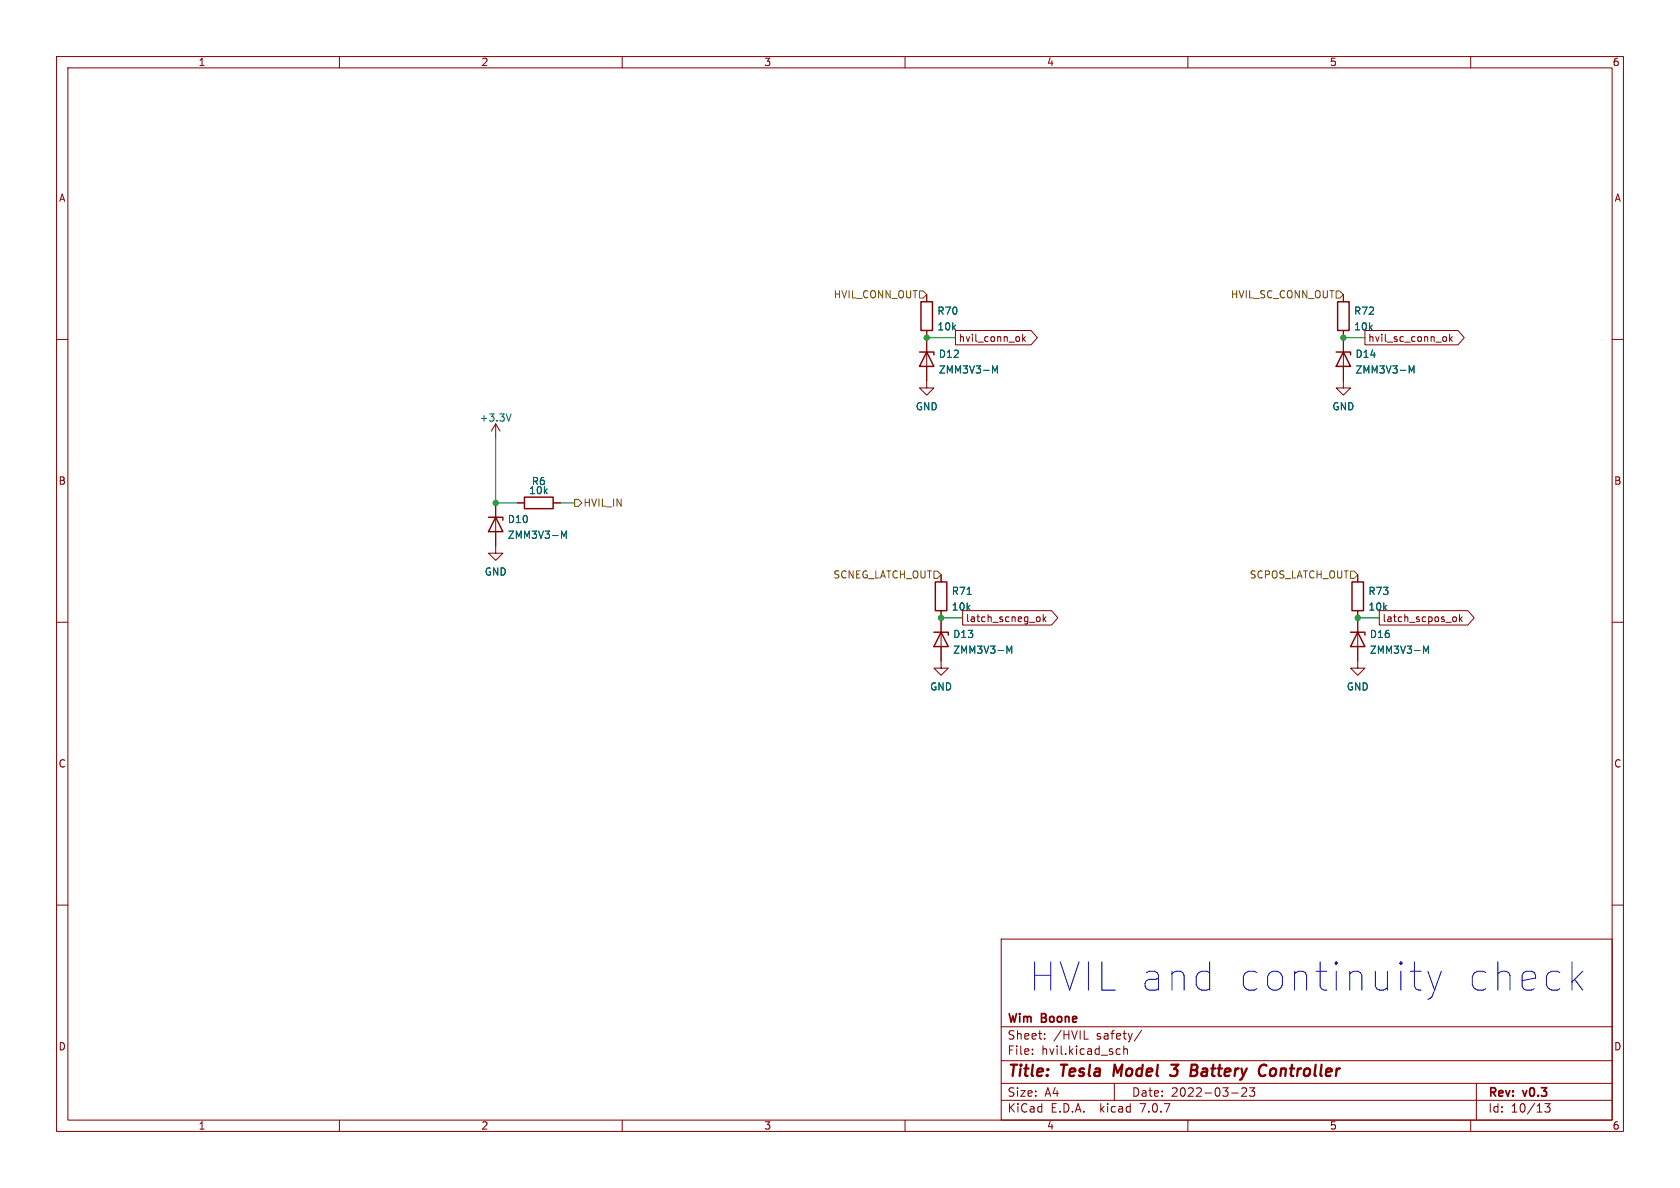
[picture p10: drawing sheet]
<svg xmlns="http://www.w3.org/2000/svg" width="297mm" height="210mm" viewBox="0 0 297 210" stroke-linecap="round" stroke-linejoin="round" font-family="sans-serif">
<g fill="none" stroke="#840000" stroke-width=".18">
<path d="M10 10h277v190h-277zM12 12h273v186h-273zM60 10v2M110 10v2M160 10v2M210 10v2M260 10v2M10 60h2M163.8 58.4v10.2h1.3l-1.3 1.3-1.2-1.3h1.2M163.8 52.1v1.2M168.9 58.4h13.4l1.1 1.3-1.1 1.3h-13.4zM180.8 59.1v1.3"/>
<path d="M180.9 59.9l.4 .5M181.3 59.5l-.5 .5M237.5 58.4v10.2h1.3l-1.3 1.3-1.3-1.3h1.3M237.5 52.1v1.2M241.3 58.4h16.5l1.1 1.3-1.1 1.3h-16.5zM255.3 59.5l.3 .1 .1 .2v.4l-.4 .2M256.3 59.1v1.3M256.4 59.9l.4 .5M256.8 59.5l-.5 .5M285 60h2M87.6 74.9l-.7 1.3M87.6 74.9v2.6"/>
<path d="M87.6 74.9l.8 1.3M87.6 88.9v8.9h1.3l-1.3 1.3-1.2-1.3h1.2M91.4 88.9h1.3M97.8 88.9h1.3M10 110h2M166.4 108v10.1h1.2l-1.2 1.3-1.3-1.3h1.3M166.4 101.6v1.3M170.2 107.9h15.7l1.1 1.3-1.1 1.3h-15.7zM183.5 109l.3 .1 .1 .2-.1 .5-.3 .1M184.4 108.6v1.3M184.5 109.4l.4 .5M184.9 109l-.5 .5"/>
<path d="M240 108v10.1h1.3l-1.3 1.3-1.2-1.3h1.2M240 101.6v1.3M243.8 107.9h15.7l1.1 1.3-1.1 1.3h-15.7zM257.1 109l.3 .1 .1 .2-.1 .5-.3 .1M258 108.6v1.3M258.1 109.4l.4 .5M258.5 109l-.5 .5M285 110h2M10 160h2M285 160h2M177 166h108v32h-108zM60 198v2"/>
<path d="M110 198v2M160 198v2M177 194.5h108M177 191.5h108M177 187.5h108M177 181.5h108M182.5 186.3v.1M182.5 185.5v.1M184.7 183.6v.1M184.7 182.8v.1M191.7 183.7h.7M197 191.5v3"/>
<path d="M197.6 185.4l.4 .1M198 186.3l-.4 .1M198.7 185.5l.2-.1 .3 .1 .1 .9M198.7 184.9v1.5M201.8 182.1l-1.3 2M210 198v2M217.7 193.2h1.2M220.3 192.4v.5l-.8 .9h.9M221.8 192.3l-.5 .6 .4 .1v.7l-.2 .1h-.4l-.2-.1M260 198v2M261 191.5v6.5M273.1 195.1h.9l-.5 .6 .5 .1v.7l-.3 .1h-.4l-.2-.1"/>
</g>
<path d="M197.1 188.2l-.3 2M207.1 188.2h1.2l-.7 .8 .4 .1M208 190l-.3 .2-.8-.1M210.7 188.2h.7a.49 .49 0 0 1 .3 .5 .49 .49 0 0 1-.5 .5l.3 .1a.58 .58 0 0 1-.3 .9M223.6 188.2l.3 .2M225.3 188.9a.62 .62 0 0 0-.7 .4v.7a.52 .52 0 0 0 .7 .1" fill="none" stroke="#840000" stroke-width=".4"/>
<g fill="none" stroke="#840000" stroke-width=".25">
<path d="M162.8 53.3h2v5.1h-2zM236.5 53.3h2v5.1h-2zM162.6 62.2h2.5v.5M163.8 62.2l1.3 2.6h-2.5zM236.2 62.2h2.6v.5M237.5 62.2l1.3 2.6h-2.6zM86.4 91.4h2.5v.5M87.6 91.4l1.3 2.6h-2.5zM92.7 87.9h5.1v2h-5.1zM165.1 111.8h2.5v.5M165.4 102.9h2v5.1h-2zM166.4 111.8l1.2 2.5h-2.5z"/>
<path d="M238.8 111.8h2.5v.5M239 102.9h2v5.1h-2zM240 111.8l1.3 2.5h-2.5z"/>
</g>
<path d="M90.4 73.2l-.5 1.2M175.5 64.7l.4 .9 .4-.9v1.2M249.1 64.7l.5 .9 .4-.9v1.2M99.3 93.9l.4 .9 .4-.9v1.3M171 105.1h.7M178 114.2l.4 .9 .5-.9v1.3M251.7 114.2l.4 .9 .4-.9v1.3" fill="none" stroke="#006464" stroke-width=".18"/>
<path d="M162.6 51.4h.6l.6 .7-.6 .6h-.6zM236.2 51.4h.7l.6 .7-.6 .6h-.7zM101.6 88.3h.6l.7 .6-.7 .6h-.6zM165.1 101h.6l.7 .6-.7 .6h-.6zM238.8 101h.6l.6 .6-.6 .6h-.6z" fill="none" stroke="#725600" stroke-width=".18"/>
<path d="M249.3 171.7h1.9M250 170v4.3l.3 .5 .5 .2h.4M252.4 171.7l1.2 3.3M253.6 175l-.5 1.2-.7 .5M254.8 171.7l-1.2 3.3M278.4 173.1l1.4 1.9M279.8 171.7l-1.9 1.9" fill="none" stroke="#0000c2" stroke-width=".18"/>
<path d="M163.8 59.7h5.1M237.5 59.7h3.8M87.6 77.5v11.4h3.8M99.1 88.9h2.5M166.4 109.2h3.8M240 109.2h3.8" fill="none" stroke="#009600" stroke-width=".18"/>
<g fill="#009600" stroke="#009600" stroke-width=".18">
<circle cx="87.6" cy="88.9" r=".46"/>
<circle cx="240" cy="109.2" r=".46"/>
<circle cx="166.4" cy="109.2" r=".46"/>
<circle cx="163.8" cy="59.7" r=".46"/>
<circle cx="237.5" cy="59.7" r=".46"/>
</g>
<g font-size="7" fill="#0000c2">
<text x="181.6" y="175.6">HVIL and</text>
<text x="217.7" y="175.6">continuity</text>
<text x="257.6" y="175.6">check</text>
</g>
<g font-size="2.8" fill="#840000">
<text x="178" y="190.9">Title:</text>
<text x="187.7" y="190.9">Tesla</text>
<text x="197.7" y="190.9">Model</text>
<text x="208.7" y="190.9">3</text>
<text x="212.9" y="190.9">Battery</text>
<text x="225.8" y="190.9">Controller</text>
</g>
<g font-size="2.1" fill="#840000">
<text x="178" y="184">Sheet:</text>
<text x="178" y="181.2">Wim</text>
<text x="184.2" y="181.2">Boone</text>
<text x="186.2" y="184">/HVIL</text>
<text x="193.9" y="184">safety/</text>
<text x="178" y="186.7">File:</text>
<text x="184.1" y="186.7">hvil.kicad_sch</text>
<text x="178" y="196.9">KiCad</text>
<text x="178" y="194.1">Size:</text>
<text x="184.7" y="194.1">A4</text>
<text x="185.7" y="196.9">E.D.A.</text>
<text x="194.6" y="196.9">kicad</text>
<text x="200" y="194.1">Date:</text>
<text x="201.8" y="196.9">7.0.7</text>
<text x="207" y="194.1">2022-03-23</text>
<text x="263" y="194.3">Rev:</text>
<text x="263" y="196.9">Id:</text>
<text x="267.1" y="196.9">10/13</text>
<text x="269.4" y="194.3">v0.3</text>
</g>
<g font-size="1.8" fill="#840000">
<text x="35" y="11.9">1</text>
<text x="85" y="11.9">2</text>
<text x="135" y="11.9">3</text>
<text x="185" y="11.9">4</text>
<text x="235" y="11.9">5</text>
<text x="285" y="11.9">6</text>
<text x="10.3" y="35.9">A</text>
<text x="285.3" y="35.9">A</text>
<text x="169.4" y="60.6">hvil_conn_ok</text>
<text x="241.8" y="60.6">hvil_sc_conn_ok</text>
<text x="10.3" y="85.9">B</text>
<text x="285.3" y="85.9">B</text>
<text x="170.7" y="110.2">latch_scneg_ok</text>
<text x="244.3" y="110.2">latch_scpos_ok</text>
<text x="10.3" y="135.9">C</text>
<text x="285.3" y="135.9">C</text>
<text x="10.3" y="185.9">D</text>
<text x="285.3" y="185.9">D</text>
<text x="35" y="199.9">1</text>
<text x="85" y="199.9">2</text>
<text x="135" y="199.9">3</text>
<text x="185" y="199.9">4</text>
<text x="235" y="199.9">5</text>
<text x="285" y="199.9">6</text>
</g>
<g font-size="1.8" fill="#725600">
<text x="147.3" y="52.9">HVIL_CONN_OUT</text>
<text x="217.5" y="52.9">HVIL_SC_CONN_OUT</text>
<text x="103.1" y="89.8">HVIL_IN</text>
<text x="147.2" y="102.5">SCNEG_LATCH_OUT</text>
<text x="220.8" y="102.5">SCPOS_LATCH_OUT</text>
</g>
<g font-size="1.8" fill="#006464">
<text x="165.6" y="58.6">10k</text>
<text x="165.6" y="55.8">R70</text>
<text x="239.3" y="58.6">10k</text>
<text x="239.3" y="55.8">R72</text>
<text x="165.9" y="63.5">D12</text>
<text x="239.5" y="63.5">D14</text>
<text x="165.9" y="66.2">ZMM3V3-M</text>
<text x="239.5" y="66.2">ZMM3V3-M</text>
<text x="84.7" y="74.7">+3.3V</text>
<text x="161.8" y="72.7">GND</text>
<text x="235.5" y="72.7">GND</text>
<text x="93.4" y="87.6">10k</text>
<text x="93.9" y="86">R6</text>
<text x="89.7" y="95.4">ZMM3V3-M</text>
<text x="89.7" y="92.7">D10</text>
<text x="85.6" y="101.9">GND</text>
<text x="168.2" y="105.4">R71</text>
<text x="241.8" y="105.4">R73</text>
<text x="168.2" y="108.1">10k</text>
<text x="168.4" y="113">D13</text>
<text x="241.8" y="108.1">10k</text>
<text x="242.1" y="113">D16</text>
<text x="168.4" y="115.8">ZMM3V3-M</text>
<text x="242.1" y="115.8">ZMM3V3-M</text>
<text x="164.3" y="122.3">GND</text>
<text x="238" y="122.3">GND</text>
</g>
</svg>
